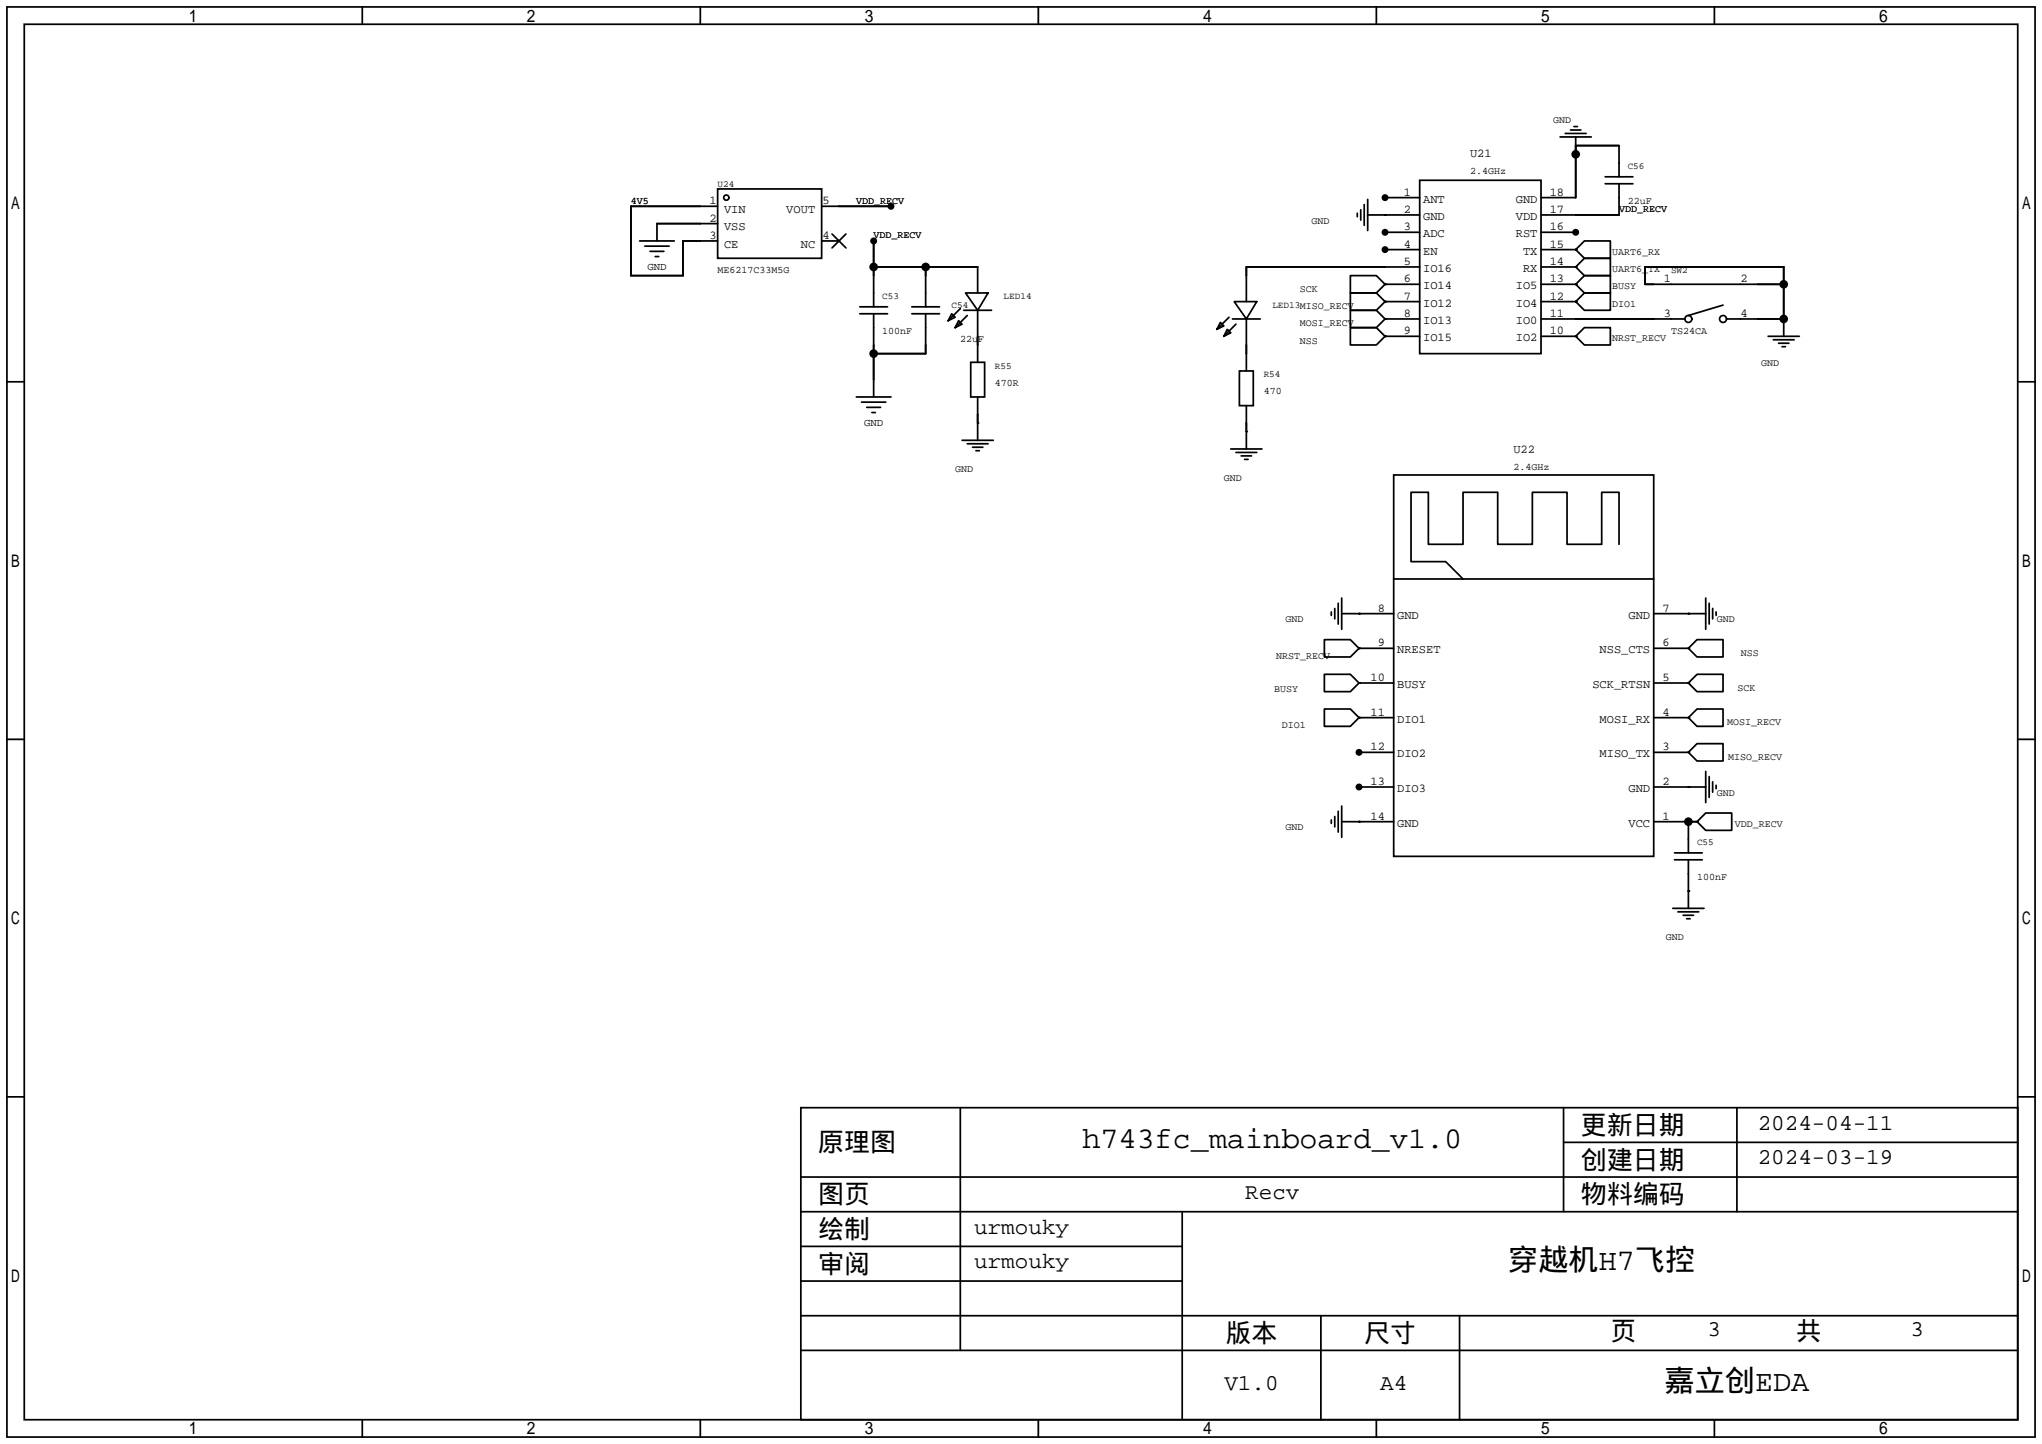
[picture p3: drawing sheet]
<svg xmlns="http://www.w3.org/2000/svg" width="299mm" height="212mm" viewBox="0 0 299 212" stroke-linecap="round" stroke-linejoin="round" font-family="sans-serif">
<g fill="#000">
<circle cx="128" cy="35.3" r=".51"/>
<circle cx="128" cy="39.1" r=".63"/>
<circle cx="130.6" cy="30.2" r=".51"/>
<circle cx="135.6" cy="39.1" r=".63"/>
<circle cx="202.9" cy="29" r=".51"/>
<circle cx="202.9" cy="34" r=".51"/>
<circle cx="202.9" cy="36.6" r=".51"/>
<circle cx="230.9" cy="34" r=".51"/>
<circle cx="230.9" cy="22.6" r=".63"/>
<circle cx="128" cy="51.8" r=".63"/>
<circle cx="261.4" cy="41.7" r=".63"/>
<circle cx="261.4" cy="46.7" r=".63"/>
<circle cx="199.1" cy="115.3" r=".51"/>
<circle cx="199.1" cy="110.2" r=".51"/>
<circle cx="247.4" cy="120.4" r=".63"/>
</g>
<g fill="none" stroke="#000" stroke-width=".25">
<path d="M1 1h297.2v209.6h-297.2zM3.6 3.6h292.1v204.4h-292.1zM53.1 1v2.6M102.6 1v2.6M152.1 1v2.6M201.7 1v2.6M229.4 19.6h3M230.1 19.1h1.5M230.6 18.5h.5M251.2 1v2.6M93.7 35.3h5.1M94.5 36.1h3.5"/>
<path d="M95.2 36.8h2.1M96 37.6h.5M105.2 27.7h15.2v10.1h-15.2zM105.2 30.2h-12.7v10.2h7.6v-5.1h5.1M105.2 32.8h-8.9v2.5M120.4 30.2h10.2M120.4 35.3h2.5M121.9 34.3l2.1 2M124 34.3l-2.1 2M128 39.1h15.3v3.8M128 35.3v9.7M135.6 39.1v5.9"/>
<path d="M198.9 31.2v.6M199.4 30.7v1.6M199.9 30v3M200.4 31.5h7.6M200.4 29.2v4.6M202.9 31.5h.1M202.9 29h5.1M202.9 34h5.1M202.9 36.6h5.1M208 26.4h17.8v25.4h-17.8zM208 39.1h-25.4v5.1M225.8 39.1h5.1"/>
<path d="M225.8 34h5.1M225.8 36.6h5.1M228.6 20.1h4.6M230.9 36.6l1.3-1.3h3.8v2.5h-3.8zM230.9 36.6h.1M230.9 39.1l1.3-1.3h3.8v2.6h-3.8zM230.9 39.1h.1M230.9 22.6h.1M230.9 20.1v8.9h-5.1M230.9 21.3h6.3v4.6M235.2 26.9h4.1M235.2 25.9h4.1"/>
<path d="M237.2 26.9v4.6h-11.4M1 55.9h2.6M125.5 58.2h5.1M126 46h4M126 45h4M126.2 58.9h3.6M127 59.7h2M128 46v12.2M133.6 46h4.1M133.6 45h4.1M135.6 46v5.8h-7.6M139.4 46l.6 .5-1.1 .5z"/>
<path d="M140.5 47l.5 .5-1 .5zM140.7 45.2l-1.8 1.8M141.2 45.5h4.1M141.5 42.9h3.3l-1.5 2.6zM141.7 46.2l-1.7 1.8M142.2 53.1h2.1v5.1h-2.1zM143.3 45.5v7.6M143.3 58.2v6.3M178.8 47.2l.5 .6-1 .5zM179.8 48.3l.5 .5-1 .5zM180.1 46.5l-1.8 1.8M180.6 46.7h4.1"/>
<path d="M180.8 44.2h3.3l-1.5 2.5zM181.1 47.5l-1.8 1.8M181.6 54.4h2v5h-2zM182.6 46.7v7.7M182.6 59.4v6.4M197.9 40.4h3.8l1.2 1.3-1.2 1.2h-3.8zM197.9 42.9h3.8l1.2 1.3-1.2 1.3h-3.8zM197.9 45.5h3.8l1.2 1.2-1.2 1.3h-3.8zM197.9 48h3.8l1.2 1.3-1.2 1.2h-3.8zM202.9 41.7h.1M202.9 44.2h.1M202.9 46.7h.1"/>
<path d="M202.9 49.3h.1M202.9 49.3h5.1M202.9 46.7h5.1M202.9 41.7h5.1M202.9 44.2h5.1M225.8 49.3h5.1M225.8 46.7h21.1M225.8 41.7h5.1M225.8 44.2h5.1M230.9 41.7l1.3-1.3h3.8v2.5h-3.8zM230.9 41.7h.1M230.9 44.2l1.3-1.3h3.8v2.6h-3.8z"/>
<path d="M230.9 44.2h.1M230.9 49.3l1.3-1.3h3.8v2.5h-3.8zM230.9 49.3h.1M252.5 44.7l-5.1 1.5M253 46.7h8.4M259.1 49.3h4.6M259.8 49.8h3.1M260.6 50.3h1.5M261.1 50.8h.5M261.4 46.7h.1M261.4 41.7h-20.4v-2.6h20.4v10.2M295.7 55.9h2.5"/>
<path d="M127.8 60.5h.5M141 64.5h4.5M141.7 65h3.1M142.5 65.5h1.5M143 66h.5M143.3 62h.1M180.3 65.8h4.6M181.1 66.3h3M181.9 66.8h1.5M182.4 67.3h.5M182.6 63.2h.1M204.2 69.6h38.1v55.9h-38.1z"/>
<path d="M237.2 79.8v-7.7h-2.5v7.7h-5.1v-7.7h-5.1v7.7h-5v-7.7h-5.1v7.7h-5.1v-7.7h-2.5v10.2h5l2.6 2.5M194.1 93.7h3.8l1.2 1.3-1.2 1.3h-3.8zM194.1 98.8h3.8l1.2 1.3-1.2 1.2h-3.8zM195.1 89.7v.5M195.6 89.2v1.5M196.1 88.4v3M196.6 87.6v4.6M196.6 89.9h7.6M199.1 95h.1M199.1 89.9h.1M199.1 95h5.1M204.2 84.8h38.1"/>
<path d="M242.3 89.9h7.6M242.3 95h5.1M247.4 95l1.3-1.3h3.8v2.6h-3.8zM247.4 95h.1M247.4 89.9h.1M248.7 98.8h3.8v2.5h-3.8l-1.3-1.2zM249.9 87.6v4.6M250.4 88.4v3M251 89.2v1.5M251.5 89.7v.5M1 108.3h2.6M194.1 103.9h3.8l1.2 1.3-1.2 1.2h-3.8z"/>
<path d="M195.6 119.6v1.6M196.1 118.9v3M196.6 118.1v4.6M199.1 100.1h.1M199.1 105.2h.1M199.1 115.3h5.1M199.1 110.2h5.1M199.1 105.2h5.1M199.1 100.1h5.1M242.3 115.3h7.6M242.3 110.2h5.1M242.3 105.2h5.1"/>
<path d="M242.3 100.1h5.1M247.4 100.1h.1M247.4 105.2h.1M247.4 110.2h.1M247.4 115.3h.1M248.7 103.9h3.8v2.5h-3.8l-1.3-1.2zM248.7 109h3.8v2.5h-3.8l-1.3-1.3zM249.9 113v4.6M250.4 113.8v3M251 114.6v1.5M251.5 115.1v.5M295.7 108.3h2.5"/>
<path d="M195.1 120.1v.5M196.6 120.4h7.6M199.1 120.4h.1M242.3 120.4h6.4M245.1 133.1h4.6M245.4 126h4M245.4 125h4M245.9 133.6h3M246.6 134.1h1.6M247.1 134.6h.5M247.4 130.6h.1M247.4 120.4v4.6"/>
<path d="M247.4 126v7.1M248.7 120.4l1.2-1.3h3.8v2.6h-3.8zM248.7 120.4h.1M1 160.7h2.6M117.3 162.3h178.4v45.7h-178.4zM117.3 177.5h178.4M117.3 172.5h178.4M140.7 162.3v35.6M173.2 177.5v30.5M229.1 162.3v15.2M229.1 167.4h66.6M254.5 162.3v15.2"/>
<path d="M295.7 160.7h2.5M117.3 182.6h55.9M117.3 197.9h178.4M117.3 192.8h178.4M117.3 187.7h55.9M193.5 192.8v15.2M213.9 192.8v15.2M53.1 208v2.6M102.6 208v2.6M152.1 208v2.6M201.7 208v2.6M251.2 208v2.6"/>
<circle cx="106.4" cy="29" r=".38"/>
<circle cx="247.4" cy="46.7" r=".51"/>
<circle cx="252.5" cy="46.7" r=".51"/>
</g>
<g font-size="4.4">
<text x="158.6" y="168.3">h743fc_mainboard_v1.0</text>
<text x="221" y="186">穿越机H7飞控</text>
<text x="243.9" y="203.8">嘉立创EDA</text>
</g>
<g font-size="3.8">
<text x="231.6" y="166.2">更新日期</text>
<text x="119.9" y="168.7">原理图</text>
<text x="231.6" y="171.3">创建日期</text>
<text x="119.9" y="176.3">图页</text>
<text x="231.6" y="176.3">物料编码</text>
<text x="119.9" y="181.4">绘制</text>
<text x="119.9" y="186.5">审阅</text>
<text x="179.6" y="196.7">版本</text>
<text x="199.9" y="196.7">尺寸</text>
<text x="236" y="196.4">页</text>
<text x="263.1" y="196.4">共</text>
</g>
<g font-size="3.3">
<text x="257.6" y="165.5">2024-04-11</text>
<text x="257.6" y="170.6">2024-03-19</text>
<text x="182.5" y="175.7">Recv</text>
<text x="142.7" y="180.7">urmouky</text>
<text x="142.7" y="185.8">urmouky</text>
<text x="250.2" y="195.7">3</text>
<text x="279.9" y="195.7">3</text>
<text x="179.4" y="203.6">V1.0</text>
<text x="202.2" y="203.6">A4</text>
</g>
<g font-size="1.8">
<text x="215.4" y="23.1">U21</text>
<text x="104" y="29.9">1</text>
<text x="120.5" y="29.9">5</text>
<text x="205.7" y="28.7">1</text>
<text x="208.5" y="29.7">ANT</text>
<text x="222.1" y="29.7">GND</text>
<text x="227.1" y="28.7">18</text>
<text x="104" y="32.5">2</text>
<text x="104" y="35">3</text>
<text x="106.1" y="31.2">VIN</text>
<text x="106.1" y="33.7">VSS</text>
<text x="115.2" y="31.2">VOUT</text>
<text x="120.5" y="35">4</text>
<text x="205.7" y="31.2">2</text>
<text x="205.7" y="33.7">3</text>
<text x="208.5" y="32.2">GND</text>
<text x="208.5" y="34.8">ADC</text>
<text x="222.1" y="34.8">RST</text>
<text x="222.1" y="32.2">VDD</text>
<text x="227.1" y="33.7">16</text>
<text x="227.1" y="31.2">17</text>
<text x="106.1" y="36.3">CE</text>
<text x="117.3" y="36.3">NC</text>
<text x="205.7" y="36.3">4</text>
<text x="205.7" y="38.8">5</text>
<text x="205.7" y="41.4">6</text>
<text x="208.5" y="37.3">EN</text>
<text x="208.5" y="39.8">IO16</text>
<text x="223.2" y="39.8">RX</text>
<text x="223.2" y="37.3">TX</text>
<text x="227.1" y="41.4">13</text>
<text x="227.1" y="38.8">14</text>
<text x="227.1" y="36.3">15</text>
<text x="243.8" y="41.4">1</text>
<text x="255" y="41.4">2</text>
<text x="205.7" y="43.9">7</text>
<text x="205.7" y="46.4">8</text>
<text x="208.5" y="42.4">IO14</text>
<text x="208.5" y="44.9">IO12</text>
<text x="208.5" y="47.5">IO13</text>
<text x="222.1" y="47.5">IO0</text>
<text x="222.1" y="44.9">IO4</text>
<text x="222.1" y="42.4">IO5</text>
<text x="227.1" y="46.4">11</text>
<text x="227.1" y="43.9">12</text>
<text x="243.8" y="46.4">3</text>
<text x="255" y="46.4">4</text>
<text x="205.7" y="49">9</text>
<text x="208.5" y="50">IO15</text>
<text x="222.1" y="50">IO2</text>
<text x="227.1" y="49">10</text>
<text x="221.7" y="66.4">U22</text>
<text x="201.9" y="89.6">8</text>
<text x="243.6" y="89.6">7</text>
<text x="201.9" y="94.7">9</text>
<text x="204.7" y="90.6">GND</text>
<text x="204.7" y="95.7">NRESET</text>
<text x="234.4" y="95.7">NSS_CTS</text>
<text x="238.6" y="90.6">GND</text>
<text x="243.6" y="94.7">6</text>
<text x="200.8" y="99.8">10</text>
<text x="204.7" y="100.8">BUSY</text>
<text x="233.3" y="100.8">SCK_RTSN</text>
<text x="243.6" y="99.8">5</text>
<text x="200.8" y="104.9">11</text>
<text x="204.7" y="105.9">DIO1</text>
<text x="234.4" y="105.9">MOSI_RX</text>
<text x="243.6" y="104.9">4</text>
<text x="200.8" y="109.9">12</text>
<text x="204.7" y="111">DIO2</text>
<text x="234.4" y="111">MISO_TX</text>
<text x="243.6" y="109.9">3</text>
<text x="200.8" y="115">13</text>
<text x="204.7" y="116">DIO3</text>
<text x="238.6" y="116">GND</text>
<text x="243.6" y="115">2</text>
<text x="200.8" y="120.1">14</text>
<text x="204.7" y="121.1">GND</text>
<text x="238.6" y="121.1">VCC</text>
<text x="243.6" y="120.1">1</text>
</g>
<g font-size="1.6">
<text x="94.9" y="39.5">GND</text>
<text x="126.6" y="62.4">GND</text>
</g>
<g font-size="1.5">
<text x="227.6" y="18">GND</text>
<text x="92.5" y="29.9">4V5</text>
<text x="125.5" y="29.9">VDD_RECV</text>
<text x="215.4" y="25.5">2.4GHz</text>
<text x="238.5" y="29.9">22uF</text>
<text x="128" y="34.9">VDD_RECV</text>
<text x="192.2" y="32.8">GND</text>
<text x="237.2" y="31.1">VDD_RECV</text>
<text x="105.2" y="40">ME6217C33M5G</text>
<text x="236.2" y="37.3">UART6_RX</text>
<text x="236.2" y="39.8">UART6_TX</text>
<text x="190.5" y="42.7">SCK</text>
<text x="190.5" y="47.8">MOSI_RECV</text>
<text x="236.2" y="42.4">BUSY</text>
<text x="236.2" y="44.9">DIO1</text>
<text x="129.3" y="48.9">100nF</text>
<text x="140.7" y="50.2">22uF</text>
<text x="190.5" y="50.4">NSS</text>
<text x="236.2" y="50">NRST_RECV</text>
<text x="244.9" y="48.9">TS24CA</text>
<text x="258.1" y="53.6">GND</text>
<text x="145.8" y="56.5">470R</text>
<text x="185.2" y="57.8">470</text>
<text x="140" y="69.2">GND</text>
<text x="179.3" y="70.4">GND</text>
<text x="221.7" y="68.8">2.4GHz</text>
<text x="188.3" y="91.2">GND</text>
<text x="251.6" y="91.2">GND</text>
<text x="186.7" y="101.4">BUSY</text>
<text x="187" y="96.5">NRST_RECV</text>
<text x="254.6" y="101.2">SCK</text>
<text x="255.1" y="96.1">NSS</text>
<text x="187.8" y="106.6">DIO1</text>
<text x="253.1" y="106.2">MOSI_RECV</text>
<text x="253.2" y="111.4">MISO_RECV</text>
<text x="251.6" y="116.6">GND</text>
<text x="188.3" y="121.7">GND</text>
<text x="254.2" y="121.1">VDD_RECV</text>
<text x="248.7" y="128.9">100nF</text>
<text x="244.1" y="137.7">GND</text>
</g>
<g font-size="1.4">
<text x="105.2" y="27.3">U24</text>
<text x="238.5" y="24.8">C56</text>
<text x="244.9" y="40">SW2</text>
<text x="129.3" y="43.9">C53</text>
<text x="139.4" y="45.1">C54</text>
<text x="147.1" y="43.9">LED14</text>
<text x="186.4" y="45.1">LED13MISO_RECV</text>
<text x="145.8" y="54">R55</text>
<text x="185.2" y="55.3">R54</text>
<text x="248.7" y="123.9">C55</text>
</g>
</svg>
